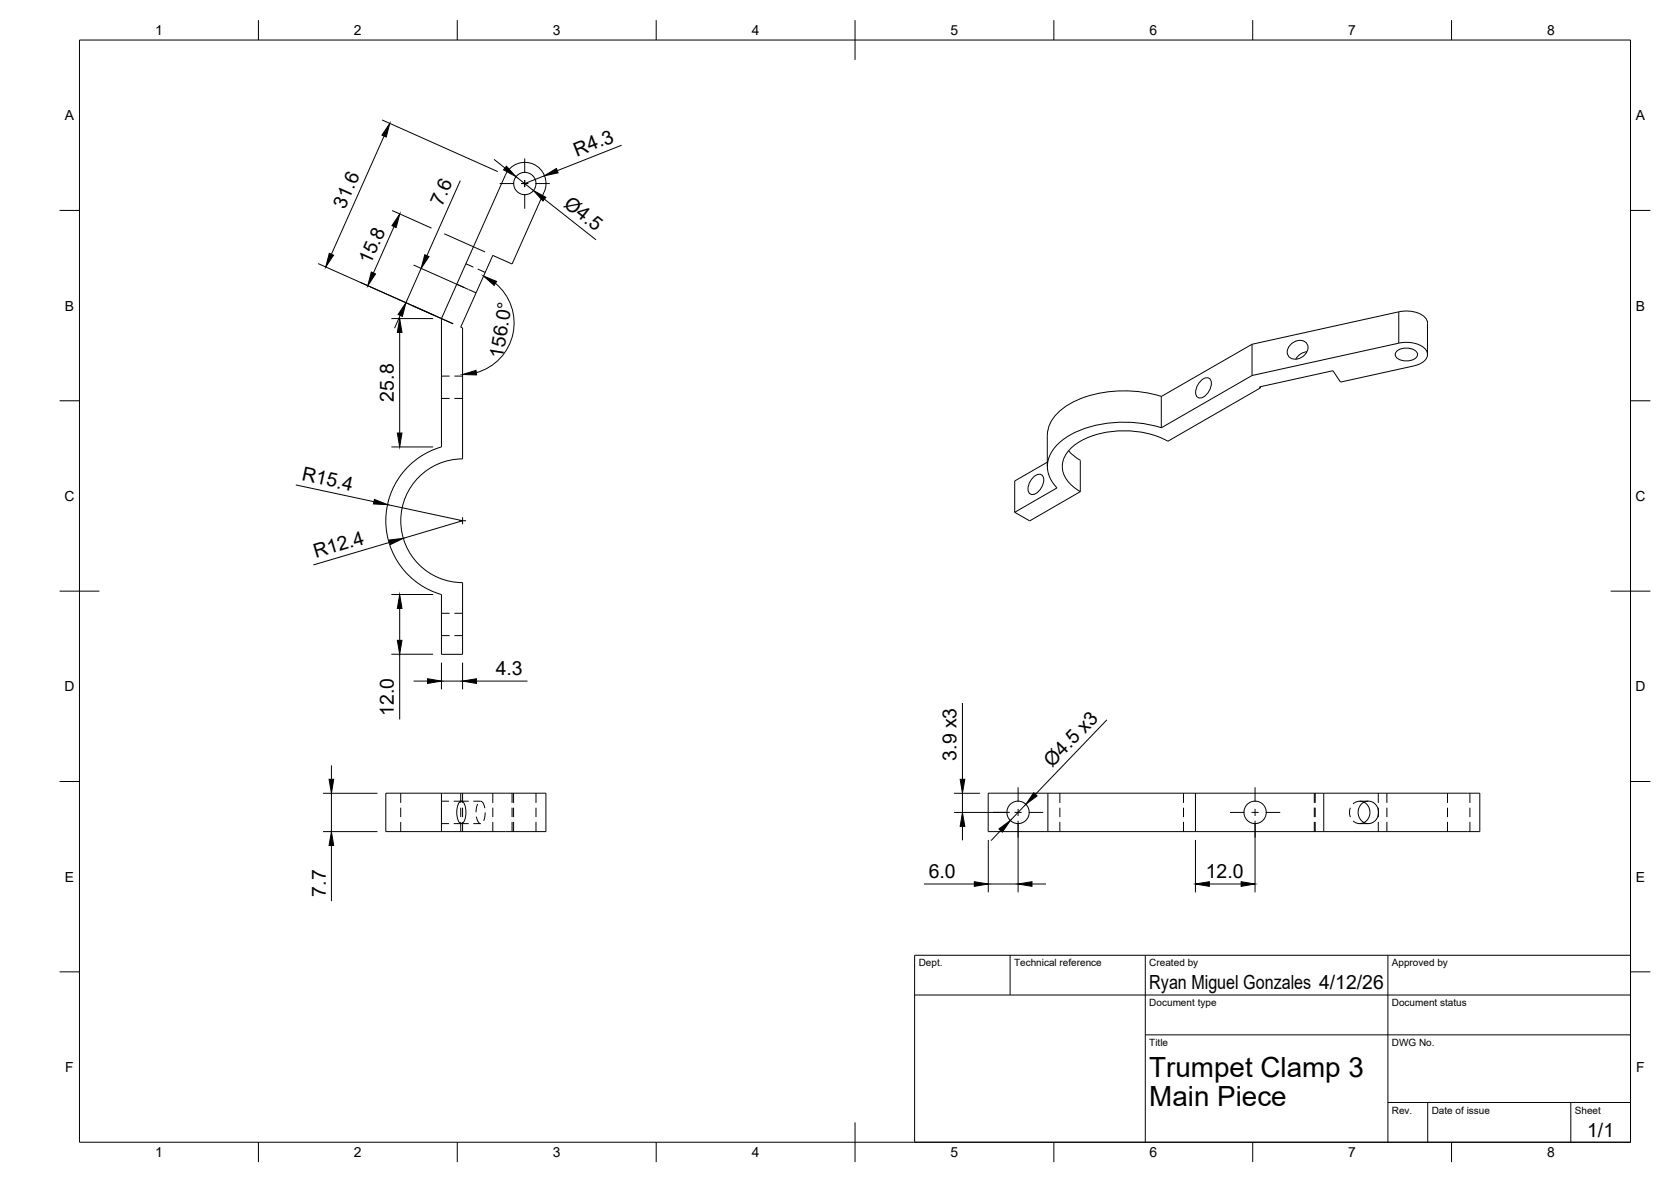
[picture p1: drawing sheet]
<svg xmlns="http://www.w3.org/2000/svg" width="420mm" height="297mm" viewBox="0 0 420 297" stroke-linecap="round" stroke-linejoin="round" font-family="sans-serif">
<!-- layer: Hidden -->
<g fill="none" stroke="#000" stroke-width=".25">
<path d="M114.9 71.4l1.8 .9M117.1 66.3l1.9 .8M117.8 72.8l1.9 .8M120.1 67.6l1.9 .9M111 94.5h2.1M114.3 94.5h2M111 100.1h2.1M114.3 100.1h2M111 159.7h2.1M111 154.1h2.1M114.3 159.7h2M114.3 154.1h2"/>
<path d="M100.8 199.3v2.5M115.8 199.3v2.5M116.3 199.3v2.5M123.9 199.3v2.5M128.8 199.3v2.5M129.1 199.3v2.5M134.8 199.3v2.5M266.5 199.3v2.5M297.6 199.3v2.5M330.5 199.3v2.5M330.7 199.3v2.5M346.6 199.3v2.5"/>
<path d="M348.7 199.3v2.5M364 199.3v2.5M369.6 199.3v2.5M100.8 203v2.3M100.8 206.6v2.4M111 207h1.9M111 201.3h1.9M114.1 207h3.7M114.1 201.3h3.7M115.8 203v2.3M115.8 206.6v2.4M116.3 203v2.3"/>
<path d="M116.3 206.6v2.4M119 201.3l2.1 .1 .5 .6 .3 1.1M119.8 205.2a1.83 1.83 0 0 0 1 1.8h-1.8M120.1 202l-.4 2.1M122 204.2l-.4 2.1M123.9 203v2.3M123.9 206.6v2.4M128.8 203v2.3M128.8 206.6v2.4M129.1 203v2.3M129.1 206.6v2.4M134.8 203v2.3"/>
<path d="M134.8 206.6v2.4M266.5 203v2.3M266.5 206.6v2.4M297.6 203v2.3M297.6 206.6v2.4M330.5 203v2.3M330.5 206.6v2.4M330.7 203v2.3M330.7 206.6v2.4M339.6 203l-.3 1.2 .3 1.1M340.2 206.3l.7 .5 .8 .2 1.3-.3M341.9 207h2.1"/>
<path d="M341.9 201.3h2.1M343 201.6l-1.3-.3-.8 .3-.7 .4M346.6 203v2.3M346.6 206.6v2.4M348.7 203v2.3M348.7 206.6v2.4M364 203v2.3M364 206.6v2.4M369.6 203v2.3M369.6 206.6v2.4"/>
</g>
<!-- layer: Visible -->
<g fill="none" stroke="#000" stroke-width=".25">
<path d="M136.8 48.3a5.3 5.3 0 0 0-2.7-7 5.3 5.3 0 0 0-7 2.7l-16.1 36.1v32.2a19.3 19.3 0 0 0-14 18.6 19.3 19.3 0 0 0 14 18.5v15h5.3v-18a15.5 15.5 0 0 1-15.5-15.5 15.5 15.5 0 0 1 15.5-15.6v-32.9l-.5-.2 8.1-18 4.9 2.1 8-18M292 99.6v7.9M292 99.6a30.7 30.7 0 0 0-23.1 1.9 9.8 9.8 0 0 0-5.5 7.8M301.7 95.9a1.69 1.69 0 0 1 2.6-.6 3.6 3.6 0 0 1-2.7 4.7 1.69 1.69 0 0 1-.8-2.5zM314.8 94.4l36.9-8.2a7.2 7.2 0 0 1 6.9 1.8 2.26 2.26 0 0 1-1.3 3.3l-1.8 .6-18.4 4.1-1.9-2.8-18.5 4 .2 .3M314.8 86.5l36.9-8.1a7.5 7.5 0 0 1 6.6 1.4l.6 .9v.5v7.9M314.8 94.4l-22.8 13.1M314.8 86.5l-22.8 13.1M314.8 86.5v7.9M316.9 97.5l-23.3 13.4a24.3 24.3 0 0 0-21.9 0 7.9 7.9 0 0 0-4.6 6.3 7.5 7.5 0 0 0 4.6 6.4M316.9 97.2v.3M324.6 86.5a2.54 2.54 0 0 1 4.2 .3 3.1 3.1 0 0 1-4.6 3 2.19 2.19 0 0 1 .4-3.3z"/>
<path d="M328.6 88.4a3.5 3.5 0 0 0-2.8 1.9M351.2 88.3a3.8 3.8 0 0 1 5.1 .4 1.69 1.69 0 0 1-1.8 1.9l-1.2 .1a2.37 2.37 0 0 1-2.5-1.6zM263.3 116.1l-8.2 4.8v7.8M263.3 109.4v7.8M268.7 113.3l1.3 1.3 1.7 1.1M271.6 115.7v7.9l-12.7 7.3-3.8-2.2M292 107.5a30.7 30.7 0 0 0-23 1.9 9.6 9.6 0 0 0-5.6 7.9 7.7 7.7 0 0 0 2.4 5.3l-10.7 6.1M259.6 120.2a1.69 1.69 0 0 1 2.6-.6 3.6 3.6 0 0 1-2.7 4.7 1.69 1.69 0 0 1-.8-2.6zM111 199.3h26.3v9.7h-26.3M111 199.3h-14v9.7h14M111 199.3v9.7M263.5 199.3h37.1"/>
<path d="M263.5 199.3h-15v9.7h15M263.5 199.3v9.7M300.6 199.3h71.5v9.7h-71.5M300.6 199.3v9.7M332.8 199.3v9.7M115.7 201.4l.3-.1a2.66 2.66 0 0 1 1.2 2.8l-.1 .8a2.27 2.27 0 0 1-1.1 2.1 2.66 2.66 0 0 1-1.1-2.9v-.7a2.89 2.89 0 0 1 .8-2zM263.5 209h37.1M342.4 201.9a2.66 2.66 0 0 1 3.4 .2 2.66 2.66 0 0 1 .6 3.3 2.59 2.59 0 0 1-3.4 1.4 2.59 2.59 0 0 1-1.5-3.3l.2-.6zM343 201.6a2.95 2.95 0 0 1 0 5.1"/>
<circle cx="132" cy="46.1" r="2.8"/>
<circle cx="256" cy="204.1" r="2.82"/>
<circle cx="315.6" cy="204.1" r="2.82"/>
</g>
<!-- layer: Visible Narrow -->
<path d="M351.7 78.4v7.8" fill="none" stroke="#000" stroke-width=".25"/>
<!-- layer: BORDER -->
<g fill="none" stroke="#000" stroke-width=".25">
<path d="M20 10.1h390v276.9h-390zM65 5.1v5M115 5.1v5M165 5.1v5M215 5.1v10M265 5.1v5M315 5.1v5M365 5.1v5M15 52.9h5M410 52.9h5M15 100.7h5M410 100.7h5"/>
<path d="M15 148.6h10M405 148.6h10M15 196.4h5M410 196.4h5M15 244.2h5M410 244.2h5M65 287v5M115 287v5M165 287v5M215 282.1v9.9M265 287v5M315 287v5"/>
<path d="M365 287v5"/>
</g>
<!-- layer: TITLEBLOCK -->
<path d="M230 240.1h180v46.9h-180zM230 250h180M254 240.1v9.9M288 240.1v46.9M349 240.1v46.9M288 260.1h122M349 277.1h61M359 277.1v9.9M395 277.1v9.9" fill="none" stroke="#000" stroke-width=".25"/>
<!-- layer: Smart Centers -->
<g fill="none" stroke="#000" stroke-width=".25">
<path d="M131.9 39.8v3.7M125.6 46.1h3.7M131 46.1h1.8M131.9 45.2v1.8M131.9 48.8v3.7M134.6 46.1h3.6M115.4 130.9h1.8M116.3 130v1.7M256 197.9v3.6M315.6 197.9v3.6M249.7 204.2h3.6M255.1 204.2h1.8"/>
<path d="M256 203.3v1.7M256 206.8v3.7M258.7 204.2h3.6M309.3 204.2h3.6M314.7 204.2h1.8M315.6 203.3v1.7M315.6 206.8v3.7M318.3 204.2h3.6"/>
</g>
<!-- layer: FD_Dimensions -->
<g fill="none" stroke="#000" stroke-width=".25">
<path d="M96.1 30.1l29.1 13M96.6 34.2l-13.3 29.7M156.3 36.5l-16.2 6.4M98.6 52.9l9.9 4.4M99.1 56.9l-5.2 11.7M111.7 58.7l10.3 4.6M115.7 45.4l-8.4 18.8M124.2 40.1l2.8 2.1M129.7 44.4l4.4 3.5M136.9 44.2l-5 1.9M136.9 50l13 10.3M80 66.2l33.9 15.2"/>
<path d="M100.6 79.3l-1.4 3.2M104 66.6l13.8 6.1M105.9 67.4l-3.8 8.7M124.6 71.2a12.9 12.9 0 0 1-4.8 22.4M98.4 80.1h10.5M100.5 83.6v25.2M98.4 112.3h10.5M74.4 121.9l19.6 4.2M97.5 126.8l18.8 4.1-14.9 4.4M98 136.3l-19.2 5.7M98.4 149.4h10.5M100.5 152.9v8"/>
<path d="M98.4 164.4h10.5M100.5 164.4v16.4M104 171.2h3.5M111 166.5v6.8M111 171.2h5.3M116.3 166.5v6.8M119.8 171.2h12.8M242 176.7v19.1M81.2 199.4h13.7M83.3 192.3v3.5M83.3 199.4v9.6M239.9 199.4h6.5"/>
<path d="M242 199.4v4.8M278.3 180.9l-18 18.7M81.2 209h13.7M83.3 212.5v14M239.9 204.2h14M242 207.7v3.5M248.5 211.1v13.1M251.6 208.7l-2.4 2.6M256 206.3v17.9M257.9 202.1l-3.9 4.1M300.6 211.1v13.1M315.6 206.3v17.9"/>
<path d="M232.3 222.2h12.7M248.5 222.2h7.5M259.5 222.2h3.5M304.1 222.2h8"/>
</g>
<g fill="#000" stroke="#000" stroke-width=".25">
<path d="M98 31l-.9 3.4-1.1-.4zM100.5 53.7l-.9 3.5-1-.5zM127.3 41.8l2.4 2.6-3.1-1.7zM134.1 47.9l3.1 1.7-.7 .9zM136.9 44.2l3-1.9 .4 1.1zM82.8 63.7l1.1 .4-2 3zM93.4 68.4l1 .4-1.9 3zM102.1 76.1l-.9 3.4-1.1-.5zM106.8 64l1.1 .5-2 2.9zM121.6 69.4l3.3 1.3-.7 1zM100.5 80.1l.6 3.5h-1.2zM116.3 94.1l3.4-1 .1 1.1z"/>
<path d="M99.9 108.8h1.2l-.6 3.5zM94.1 125.5l3.4 1.3-3.6-.2zM97.9 135.7l3.5-.4-3.2 1.5zM100.5 149.4l.6 3.5h-1.2zM99.9 160.9h1.2l-.6 3.5zM107.5 170.6l3.5 .6-3.5 .6zM116.3 171.2l3.5-.6v1.2zM82.7 195.8h1.2l-.6 3.6zM241.4 195.8h1.2l-.6 3.6zM259.9 199.2l.9 .8-2.9 2.1zM83.3 209l.6 3.5h-1.2zM242 204.2l.6 3.5h-1.2z"/>
<path d="M251.2 208.3l2.8-2.1-2 2.9zM245 221.6l3.5 .6-3.5 .5zM256 222.2l3.5-.6v1.1zM300.6 222.2l3.5-.6v1.1zM312.1 221.6l3.5 .6-3.5 .5z"/>
</g>
<g font-size="7">
<text x="289" y="270.6">Trumpet Clamp 3</text>
<text x="289" y="278.1">Main Piece</text>
</g>
<g font-size="4.9">
<text x="145.1" y="39.4" transform="rotate(-22 145.1 39.4)">R4.3</text>
<text x="86.7" y="52.8" transform="rotate(-66 86.7 52.8)">31.6</text>
<text x="111.1" y="52.1" transform="rotate(-66 111.1 52.1)">7.6</text>
<text x="141.5" y="51.7" transform="rotate(38 141.5 51.7)">Ø4.5</text>
<text x="93.2" y="66.7" transform="rotate(-66 93.2 66.7)">15.8</text>
<text x="126.5" y="90.2" transform="rotate(-81 126.5 90.2)">156.0°</text>
<text x="99" y="100.9" transform="rotate(-90 99 100.9)">25.8</text>
<text x="75.7" y="120.7" transform="rotate(12 75.7 120.7)">R15.4</text>
<text x="79.4" y="140.3" transform="rotate(-16 79.4 140.3)">R12.4</text>
<text x="124.7" y="169.7">4.3</text>
<text x="99" y="179.9" transform="rotate(-90 99 179.9)">12.0</text>
<text x="240.5" y="191.2" transform="rotate(-90 240.5 191.2)">3.9 x3</text>
<text x="264.5" y="193" transform="rotate(-46 264.5 193)">Ø4.5 x3</text>
<text x="233.5" y="220.7">6.0</text>
<text x="303.2" y="220.7">12.0</text>
<text x="81.9" y="225.3" transform="rotate(-90 81.9 225.3)">7.7</text>
<text x="289" y="248.5">Ryan Miguel Gonzales 4/12/26</text>
<text x="399.1" y="285.7">1/1</text>
</g>
<g font-size="3.5">
<text x="39" y="8.8">1</text>
<text x="89" y="8.8">2</text>
<text x="139" y="8.8">3</text>
<text x="189" y="8.8">4</text>
<text x="239" y="8.8">5</text>
<text x="289" y="8.8">6</text>
<text x="339" y="8.8">7</text>
<text x="389" y="8.8">8</text>
<text x="16.3" y="30.2">A</text>
<text x="411.3" y="30.2">A</text>
<text x="16.3" y="78">B</text>
<text x="411.3" y="78">B</text>
<text x="16.2" y="125.9">C</text>
<text x="411.2" y="125.9">C</text>
<text x="16.2" y="173.7">D</text>
<text x="411.2" y="173.7">D</text>
<text x="16.3" y="221.6">E</text>
<text x="411.3" y="221.6">E</text>
<text x="16.4" y="269.4">F</text>
<text x="411.4" y="269.4">F</text>
<text x="39" y="290.8">1</text>
<text x="89" y="290.8">2</text>
<text x="139" y="290.8">3</text>
<text x="189" y="290.8">4</text>
<text x="239" y="290.8">5</text>
<text x="289" y="290.8">6</text>
<text x="339" y="290.8">7</text>
<text x="389" y="290.8">8</text>
</g>
<g font-size="2.5">
<text x="231" y="242.9">Dept.</text>
<text x="255" y="242.9">Technical reference</text>
<text x="289" y="242.9">Created by</text>
<text x="350" y="242.9">Approved by</text>
<text x="289" y="252.8">Document type</text>
<text x="350" y="252.8">Document status</text>
<text x="289" y="262.9">Title</text>
<text x="350" y="262.9">DWG No.</text>
<text x="350" y="279.9">Rev.</text>
<text x="360" y="279.9">Date of issue</text>
<text x="396" y="279.9">Sheet</text>
</g>
</svg>
